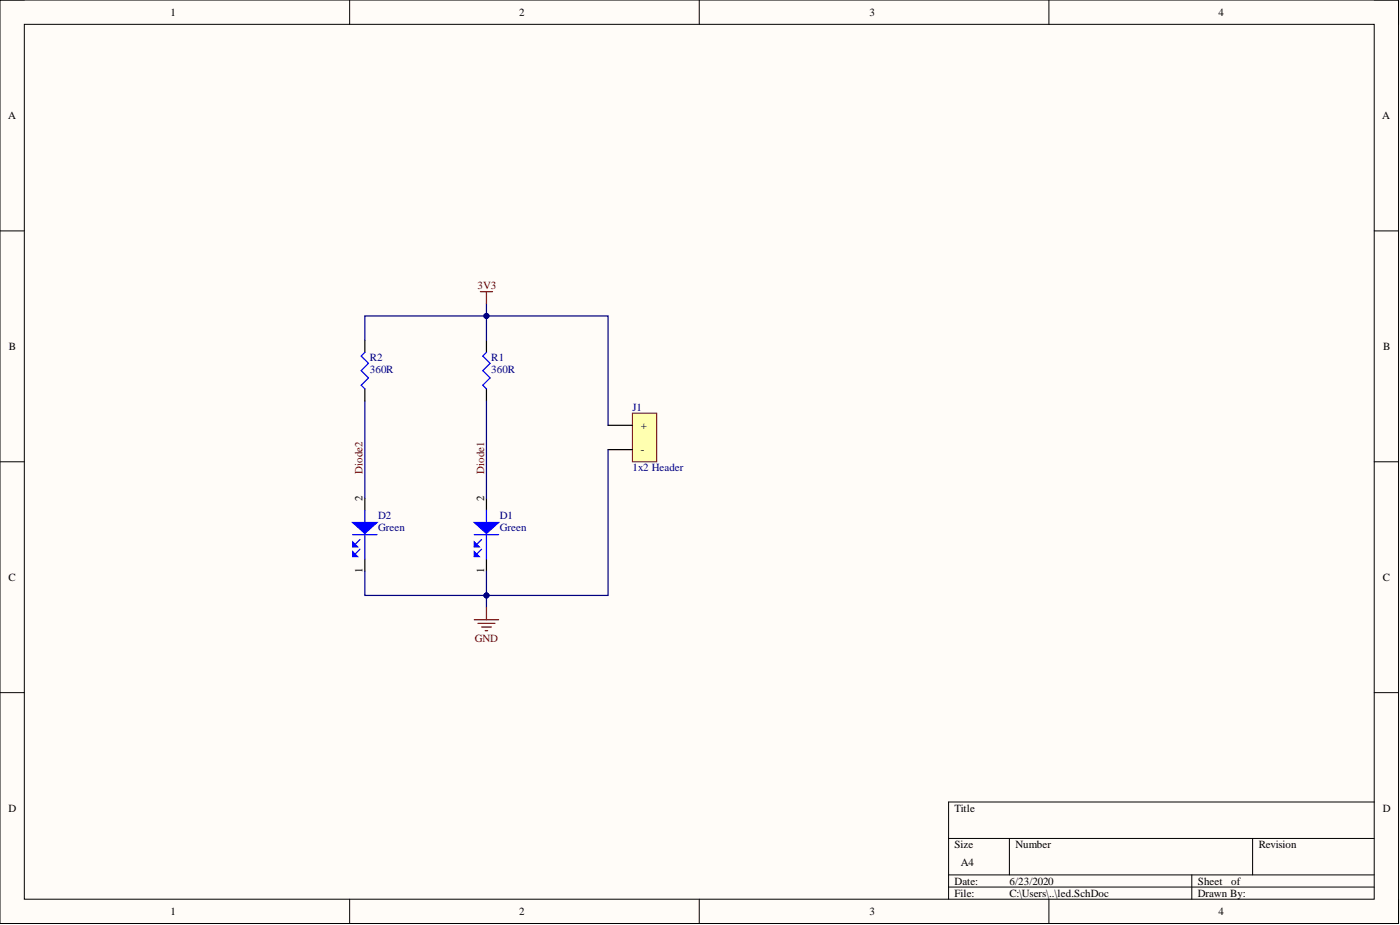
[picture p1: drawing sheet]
<svg xmlns="http://www.w3.org/2000/svg" width="292mm" height="193mm" viewBox="0 0 292 193" stroke-linecap="round" stroke-linejoin="round" font-family="sans-serif">
<path d="M0 0h291.8v192.7h-291.8z" fill-rule="evenodd" fill="#fffcf8"/>
<path d="M0 0h291.8v192.7h-291.8z" fill="none" stroke="#000" stroke-width=".21"/>
<path d="M5.1 5.1h281.6v182.5h-281.6z" fill-rule="evenodd" fill="#fffcf8"/>
<g fill="none" stroke="#000" stroke-width=".21">
<path d="M0 0h5.1M5.1 5.1h281.6v182.5h-281.6zM72.9 0v5.1M145.9 0v5.1M218.8 0v5.1M286.7 0h5.1v5.1M0 48.2h5.1M286.7 48.2h5.1M0 96.3h5.1M286.7 96.3h5.1M0 144.5h5.1M286.7 144.5h5.1"/>
<path d="M197.9 174.9h88.8M210.6 174.9v7.6M261.3 174.9v7.6M286.7 167.3h-88.8v20.3M72.9 187.6v5.1M145.9 187.6v5.1M197.9 182.5h88.8M197.9 185.1h88.8M218.8 187.6v5.1M248.7 182.5v5.1M291.8 187.6v5.1"/>
</g>
<path d="M101.5 71v2.5M101.5 81.1v2.6" fill="none" stroke="#000" stroke-width=".25"/>
<path d="M101.5 73.5l-.8 .8 1.6 1.5-1.6 1.5 1.6 1.5-1.6 1.6 .8 .7" fill="none" stroke="#00f" stroke-width=".25"/>
<path d="M131.9 86.2h5.1v10.1h-5.1z" fill-rule="evenodd" fill="#ffffb0"/>
<path d="M131.9 86.2h5.1v10.1h-5.1z" fill="none" stroke="#800000" stroke-width=".21"/>
<path d="M126.9 88.7h5M126.9 93.8h5M101.5 103.9v2.6M101.5 116.6v2.5" fill="none" stroke="#000" stroke-width=".25"/>
<path d="M99 111.5h5M101.5 106.5v2.5M101.5 111.5v5.1" fill="none" stroke="#00f" stroke-width=".25"/>
<path d="M99 109h5l-2.5 2.3z" fill="#00f"/>
<path d="M99 109h5l-2.5 2.3zM100.5 112.6l-1.5 1.5" fill="none" stroke="#00f" stroke-width=".25"/>
<path d="M99 113.1l1 1h-1z" fill="#00f"/>
<path d="M99 113.1l1 1h-1zM100.5 114.6l-1.5 1.5" fill="none" stroke="#00f" stroke-width=".25"/>
<path d="M99 115.1l1 1h-1z" fill="#00f"/>
<path d="M99 115.1l1 1h-1z" fill="none" stroke="#00f" stroke-width=".25"/>
<path d="M101.5 71v-5.1h25.4v22.8" fill="none" stroke="#000080" stroke-width=".25"/>
<circle cx="101.5" cy="65.9" r=".51" fill="#000080"/>
<circle cx="101.5" cy="65.9" r=".51" fill="none" stroke="#000080" stroke-width=".21"/>
<path d="M101.5 83.7v20.2M126.9 93.8v30.4h-25.4v-5.1" fill="none" stroke="#000080" stroke-width=".25"/>
<circle cx="101.5" cy="124.2" r=".51" fill="#000080"/>
<circle cx="101.5" cy="124.2" r=".51" fill="none" stroke="#000080" stroke-width=".21"/>
<path d="M101.5 124.2v2.6" fill="none" stroke="#000080" stroke-width=".25"/>
<circle cx="101.5" cy="124.2" r=".51" fill="#000080"/>
<circle cx="101.5" cy="124.2" r=".51" fill="none" stroke="#000080" stroke-width=".21"/>
<path d="M101.5 63.4v2.5" fill="none" stroke="#000080" stroke-width=".25"/>
<circle cx="101.5" cy="65.9" r=".51" fill="#000080"/>
<circle cx="101.5" cy="65.9" r=".51" fill="none" stroke="#000080" stroke-width=".21"/>
<path d="M100.2 60.8h2.6M101.5 60.8v2.6M99 129.3h5M99.7 130h3.6M100.5 130.8h2M101.2 131.6h.5M101.5 126.8v2.5" fill="none" stroke="#800000" stroke-width=".25"/>
<path d="M76.1 103.9v2.6M76.1 116.6v2.5" fill="none" stroke="#000" stroke-width=".25"/>
<path d="M73.6 111.5h5.1M76.1 106.5v2.5M76.1 111.5v5.1" fill="none" stroke="#00f" stroke-width=".25"/>
<path d="M73.6 109h5.1l-2.6 2.3z" fill="#00f"/>
<path d="M73.6 109h5.1l-2.6 2.3zM75.1 112.6l-1.5 1.5" fill="none" stroke="#00f" stroke-width=".25"/>
<path d="M73.6 113.1l1 1h-1z" fill="#00f"/>
<path d="M73.6 113.1l1 1h-1zM75.1 114.6l-1.5 1.5" fill="none" stroke="#00f" stroke-width=".25"/>
<path d="M73.6 115.1l1 1h-1z" fill="#00f"/>
<path d="M76.1 73.5l-.7 .8 1.5 1.5-1.5 1.5 1.5 1.5-1.5 1.6 .7 .7M73.6 115.1l1 1h-1z" fill="none" stroke="#00f" stroke-width=".25"/>
<path d="M101.5 65.9h-25.4v5.1M76.1 83.7v20.2" fill="none" stroke="#000080" stroke-width=".25"/>
<path d="M76.1 71v2.5M76.1 81.1v2.6" fill="none" stroke="#000" stroke-width=".25"/>
<circle cx="101.5" cy="65.9" r=".51" fill="#000080"/>
<circle cx="101.5" cy="65.9" r=".51" fill="none" stroke="#000080" stroke-width=".21"/>
<path d="M76.1 119.1v5.1h25.4" fill="none" stroke="#000080" stroke-width=".25"/>
<circle cx="101.5" cy="124.2" r=".51" fill="#000080"/>
<circle cx="101.5" cy="124.2" r=".51" fill="none" stroke="#000080" stroke-width=".21"/>
<g font-size="2.3">
<text x="35.6" y="3.3">1</text>
<text x="108.3" y="3.3">2</text>
<text x="181.4" y="3.3">3</text>
<text x="254.2" y="3.3">4</text>
<text x="1.7" y="24.8">A</text>
<text x="288.4" y="24.8">A</text>
<text x="1.9" y="73">B</text>
<text x="288.6" y="73">B</text>
<text x="133.7" y="89.5">+</text>
<text x="133.7" y="94.6">-</text>
<text x="75.6" y="104.4" transform="rotate(-90 75.6 104.4)">2</text>
<text x="101" y="104.4" transform="rotate(-90 101 104.4)">2</text>
<text x="75.6" y="119.5" transform="rotate(-90 75.6 119.5)">1</text>
<text x="101" y="119.5" transform="rotate(-90 101 119.5)">1</text>
<text x="1.8" y="121.2">C</text>
<text x="288.5" y="121.2">C</text>
<text x="1.8" y="169.3">D</text>
<text x="199.2" y="169.3">Title</text>
<text x="288.5" y="169.3">D</text>
<text x="199.2" y="176.9">Size</text>
<text x="211.9" y="176.9">Number</text>
<text x="262.6" y="176.9">Revision</text>
<text x="199.2" y="184.5">Date:</text>
<text x="200.5" y="180.7">A4</text>
<text x="210.6" y="184.5">6/23/2020</text>
<text x="249.9" y="184.5">Sheet</text>
<text x="256.9" y="184.5">of</text>
<text x="35.6" y="190.9">1</text>
<text x="108.3" y="190.9">2</text>
<text x="181.4" y="190.9">3</text>
<text x="199.2" y="187.1">File:</text>
<text x="210.6" y="187.1">C:\Users\..\led.SchDoc</text>
<text x="249.9" y="187.1">Drawn By:</text>
<text x="254.2" y="190.9">4</text>
</g>
<g font-size="2.3" fill="#800000">
<text x="99.6" y="60.3">3V3</text>
<text x="75.6" y="98.9" transform="rotate(-90 75.6 98.9)">Diode2</text>
<text x="101" y="98.9" transform="rotate(-90 101 98.9)">Diode1</text>
<text x="99" y="133.8">GND</text>
</g>
<g font-size="2.3" fill="#000080">
<text x="77.1" y="75.3">R2</text>
<text x="77.1" y="77.8">360R</text>
<text x="102.5" y="75.3">R1</text>
<text x="102.5" y="77.8">360R</text>
<text x="131.9" y="85.7">J1</text>
<text x="131.9" y="98.4">1x2 Header</text>
<text x="78.9" y="108.2">D2</text>
<text x="78.9" y="110.8">Green</text>
<text x="104.3" y="108.2">D1</text>
<text x="104.3" y="110.8">Green</text>
</g>
</svg>
